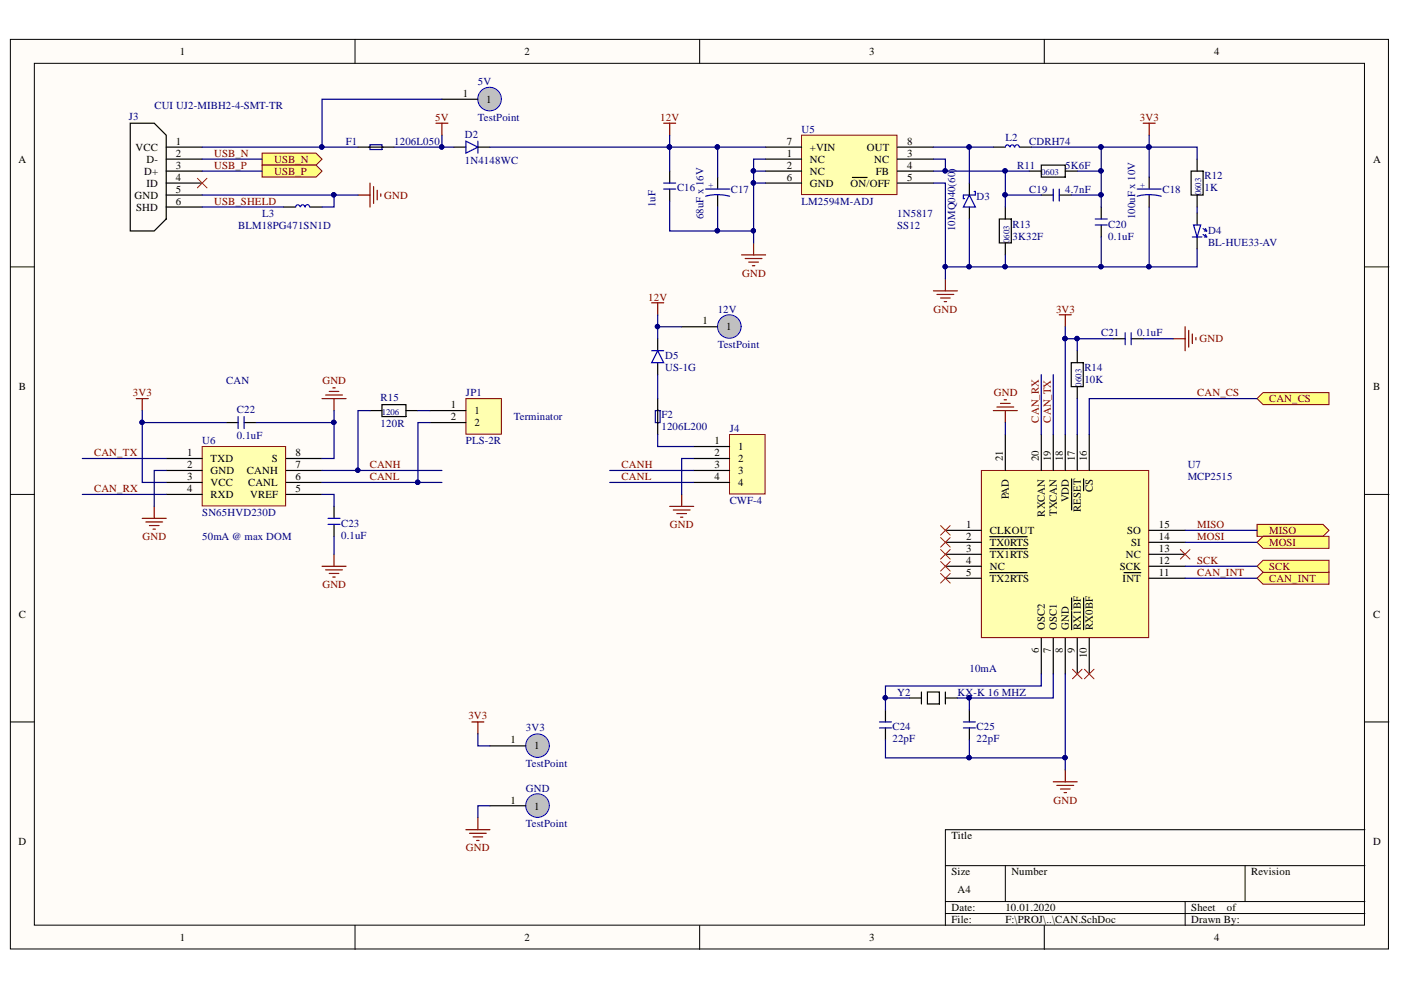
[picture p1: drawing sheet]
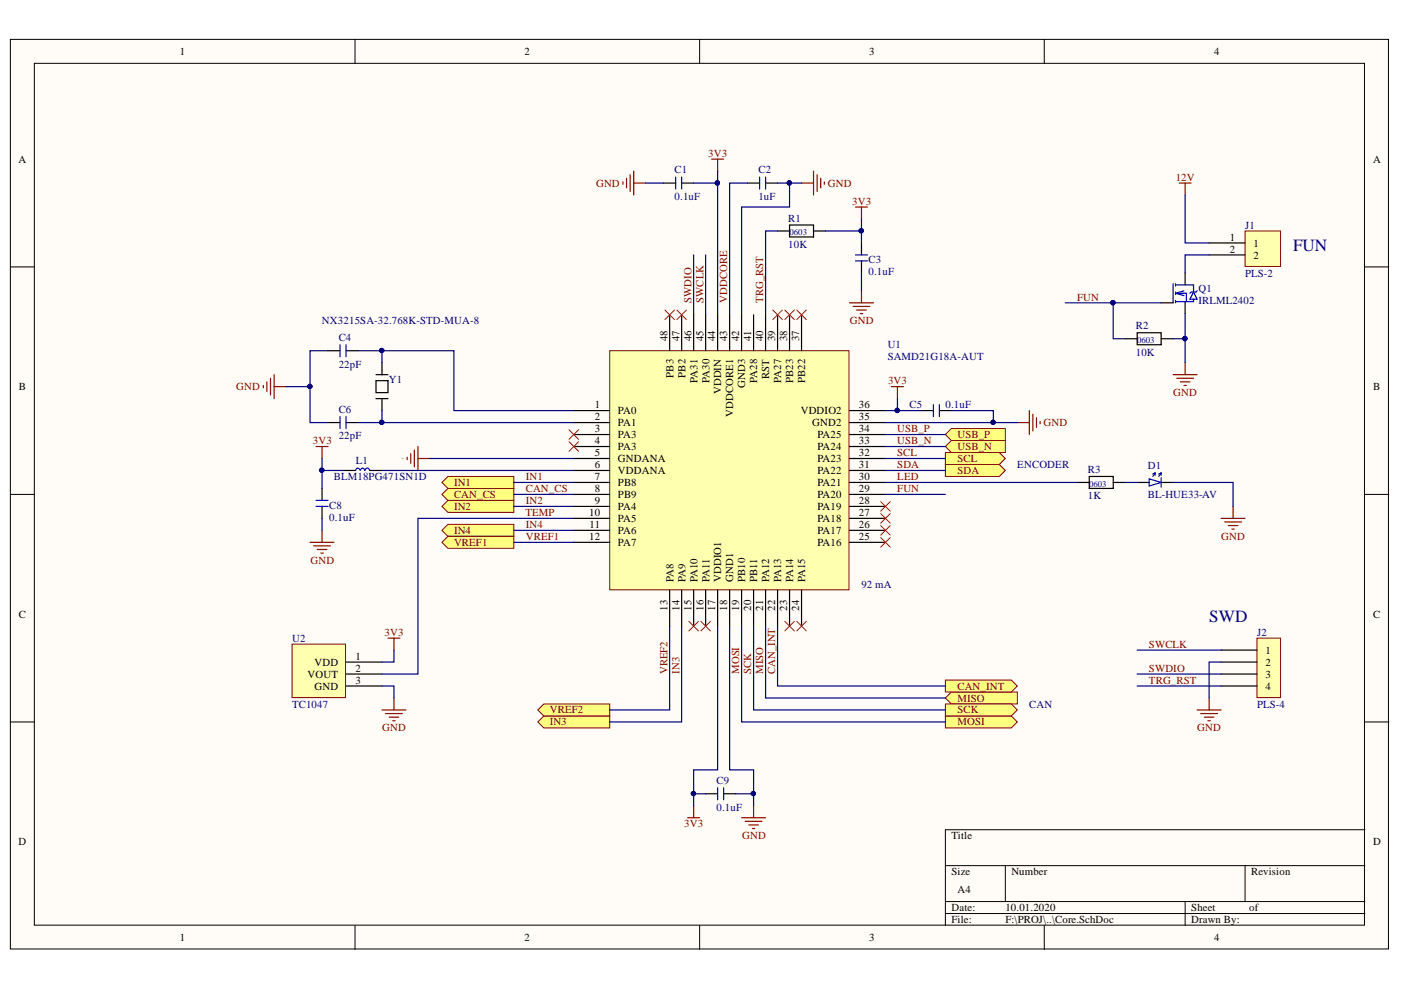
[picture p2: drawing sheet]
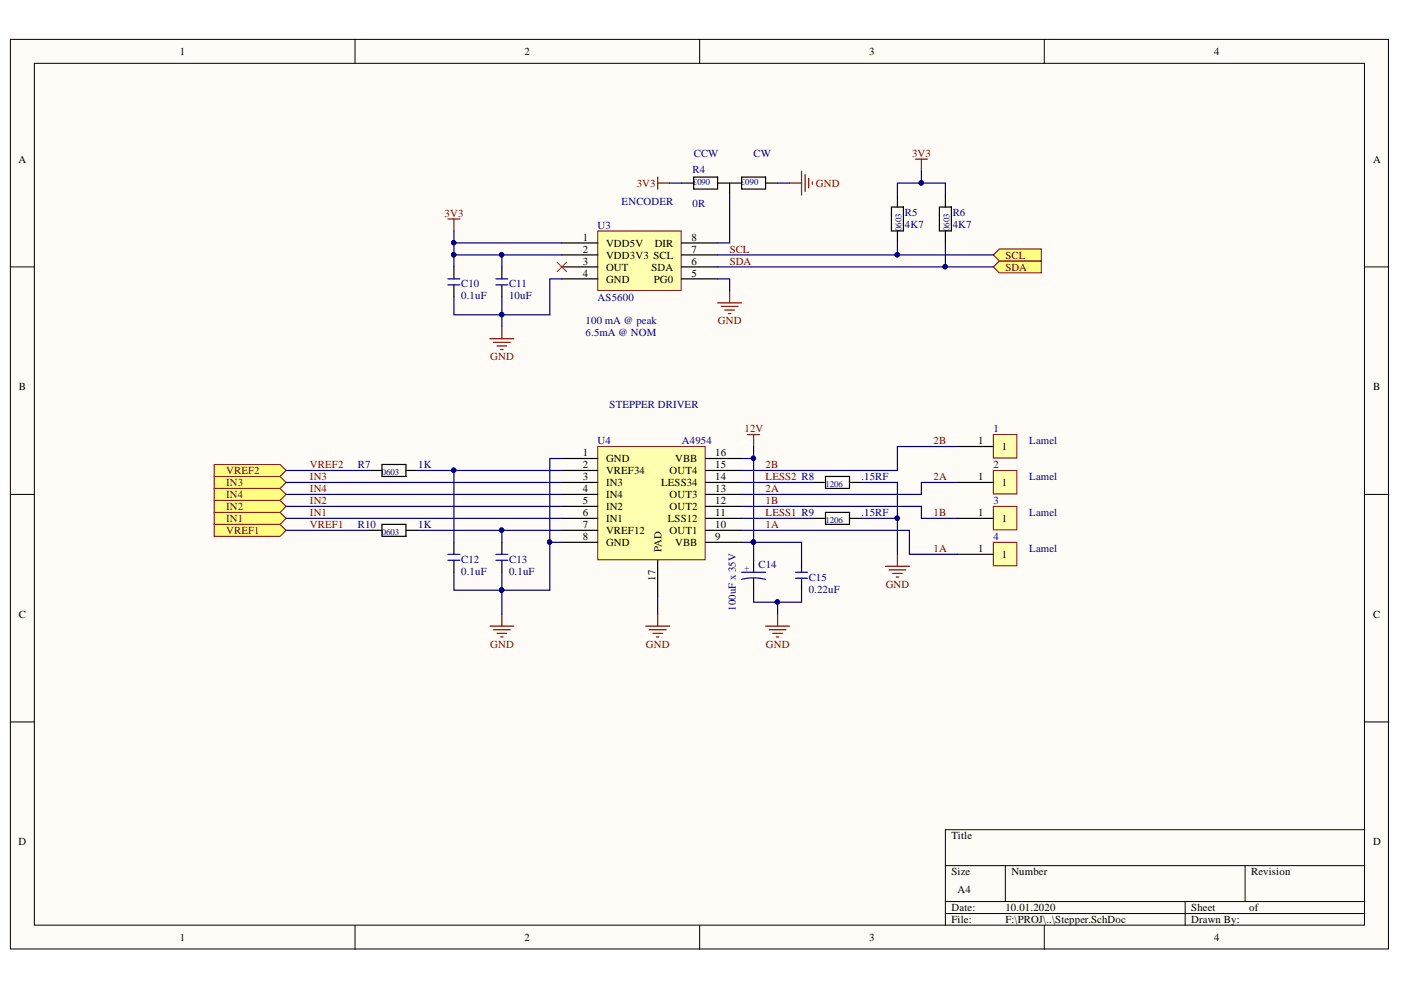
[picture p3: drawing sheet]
# Altium project niryoStepperController.PrjPcb
3 sheets, 72 parts. Net scope: flat (ports and power ports of the same name join across sheets).
Board file: stepperPCB.PcbDoc
Sheets:
  Core.SchDoc
  Stepper.SchDoc
  CAN.SchDoc

## Sheet Core.SchDoc
size A4

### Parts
C1  0.1uF  [CHIP_C_0603]
C2  1uF  [CHIP_C_0603]
C3  0.1uF  [CHIP_C_0603]
C4  22pF  [CHIP_C_0603]
C5  0.1uF  [CHIP_C_0603]
C6  22pF  [CHIP_C_0603]
C8  0.1uF  [CHIP_C_0603]
C9  0.1uF  [CHIP_C_0603]
D1  BL-HUE33-AV  [CHIP_D_0603]
J1  PLS-2  [PLS-2]
J2  PLS-4  [PLS-4]
L1  BLM18PG471SN1D  [CHIP_R_0603]
Q1  IRLML2402  [SOT23]
R1  10K  [CHIP_R_0603]
R2  10K  [CHIP_R_0603]
R3  1K  [CHIP_R_0603]
U1  SAMD21G18A-AUT  [LQFP48]
U2  TC1047  [SOT23]
Y1  NX3215SA-32.768K-STD-MUA-8  [NX3215SA]

### Ports
CAN_CS (out), CAN_INT (out), IN1 (out), IN2 (out), IN3 (out), IN4 (out), MISO (in), MOSI (out), SCK (out), SCL (out), SDA (out), USB_N (in), USB_P (in), VREF1 (out), VREF2 (out)

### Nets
3V3: C1.2 C3.2 C5.1 C8.2 C9.1 L1.1 R1.2 U1.17(VDDIO1) U1.36(VDDIO2) U1.44(VDDIN) U2.1(VDD)
12V: J1.1
GND: C1.1 C2.2 C3.1 C4.1 C5.2 C6.1 C8.1 C9.2 D1.2(C) J2.2 Q1.2(S) R2.2 U1.5(GNDANA) U1.18(GND1) U1.35(GND2) U1.42(GND3) U2.3(GND)
CAN_CS: U1.8(PB9) ; port CAN_CS
CAN_INT: U1.22(PA13) ; port CAN_INT
FUN: Q1.1(G) R2.1 U1.29(PA20)
IN1: U1.7(PB8) ; port IN1
IN2: U1.9(PA4) ; port IN2
IN3: U1.14(PA9) ; port IN3
IN4: U1.11(PA6) ; port IN4
LED: R3.1 U1.30(PA21)
MISO: U1.21(PA12) ; port MISO
MOSI: U1.19(PB10) ; port MOSI
SCK: U1.20(PB11) ; port SCK
SCL: U1.32(PA23) ; port SCL
SDA: U1.31(PA22) ; port SDA
SWCLK: J2.1 U1.45(PA30)
SWDIO: J2.3 U1.46(PA31)
TEMP: U1.10(PA5) U2.2(VOUT)
TRG_RST: J2.4 R1.1 U1.40(RST)
USB_N: U1.33(PA24) ; port USB_N
USB_P: U1.34(PA25) ; port USB_P
VDDCORE: C2.1 U1.43(VDDCORE1)
VREF1: U1.12(PA7) ; port VREF1
VREF2: U1.13(PA8) ; port VREF2
NetC4_2: C4.2 U1.1(PA0) Y1.2
NetC6_2: C6.2 U1.2(PA1) Y1.1
NetD1_1: D1.1(A) R3.2
NetJ1_2: J1.2 Q1.3(D)
NetL1_2: L1.2 U1.6(VDDANA)

Not connected (* = marked no-connect by the designer): U1 3(PA3)* 4(PA3)* 15(PA10)* 16(PA11)* 23(PA14)* 24(PA15)* 25(PA16)* 26(PA17)* 27(PA18)* 28(PA19)* 37(PB22)* 38(PB23)* 39(PA27)* 41(PA28) 47(PB2)* 48(PB3)*

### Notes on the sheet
- FUN
- (near R3) ENCODER
- R3 can be 2K
- (near U1) 92 mA
- (near J2) SWD
- CAN

## Sheet Stepper.SchDoc
size A4

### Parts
1  Lamel  [LAMEL]
2  Lamel  [LAMEL]
3  Lamel  [LAMEL]
4  Lamel  [LAMEL]
C10  0.1uF  [CHIP_C_0603]
C11  10uF  [CHIP_C_0603]
C12  0.1uF  [CHIP_C_0603]
C13  0.1uF  [CHIP_C_0603]
C14  100uF x 35V  [ALUM_CAP_D]
C15  0.22uF  [CHIP_C_0603]
R4  0R  [0R 0603 selector]
R5  4K7  [CHIP_R_0603]
R6  4K7  [CHIP_R_0603]
R7  0R  [CHIP_R_0603]
R8  .15RF  [CHIP_R_1206]
R9  .15RF  [CHIP_R_1206]
R10  0R  [CHIP_R_0603]
U3  AS5600  [SOIC8]
U4  A4954  [TSSOP-16P]

### Ports
IN1 (in), IN2 (in), IN3 (in), IN4 (in), SCL (in), SDA (in), VREF1 (in), VREF2 (in)

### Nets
3V3: C10.2 C11.2 R4.1 R5.2 R6.2 U3.1(VDD5V) U3.2(VDD3V3)
12V: C14.2 C15.2 U4.9(VBB) U4.16(VBB)
GND: C10.1 C11.1 C12.1 C13.1 C14.1 C15.1 R4.3 R8.2 R9.2 U3.4(GND) U3.5(PG0) U4.1(GND) U4.8(GND) U4.17(PAD)
1A: 4.1 U4.10(OUT1)
1B: 3.1 U4.12(OUT2)
2A: 2.1 U4.13(OUT3)
2B: 1.1 U4.15(OUT4)
IN1: U4.6(IN1) ; port IN1
IN2: U4.5(IN2) ; port IN2
IN3: U4.3(IN3) ; port IN3
IN4: U4.4(IN4) ; port IN4
LESS1: R9.1 U4.11(LSS12)
LESS2: R8.1 U4.14(LESS34)
SCL: R5.1 U3.7(SCL) ; port SCL
SDA: R6.1 U3.6(SDA) ; port SDA
VREF1: R10.1 ; port VREF1
VREF2: R7.1 ; port VREF2
NetC12_2: C12.2 R7.2 U4.2(VREF34)
NetC13_2: C13.2 R10.2 U4.7(VREF12)
NetR4_2: R4.2 U3.8(DIR)

Not connected (* = marked no-connect by the designer): U3 3(OUT)*

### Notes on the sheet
- (near R4) CCW
- (near R4) CW
- ENCODER
- (near U3) 100 mA @ peak
- 6.5mA @ NOM
- STEPPER DRIVER
- (near C12) Niryo don't use passive filter
- (near C12) Don't mount C12 and C13

## Sheet CAN.SchDoc
size A4

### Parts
3V3  TestPoint  [TestPoint]
5V  TestPoint  [TestPoint]
12V  TestPoint  [TestPoint]
C16  1uF  [CHIP_C_0805]
C17  68uF x 16V  [TANTAL - C]
C18  100uF x 10V  [Tantal - B]
C19  4.7nF  [CHIP_C_0603]
C20  0.1uF  [CHIP_C_0603]
C21  0.1uF  [CHIP_C_0603]
C22  0.1uF  [CHIP_C_0603]
C23  0.1uF  [CHIP_C_0603]
C24  22pF  [CHIP_C_0603]
C25  22pF  [CHIP_C_0603]
D2  1N4148WC  [SOD323]
D3  10MQ040(60)  [DO214-AC]
D4  BL-HUE33-AV  [CHIP_D_0603]
D5  US-1G  [DO214-AC]
F1  1206L050  [1206Lxxx]
F2  1206L200  [1206Lxxx]
GND  TestPoint  [TestPoint]
J3  CUI UJ2-MIBH2-4-SMT-TR  [MicroUSB-mc-258]
J4  CWF-4  [CWF-4R]
JP1  PLS-2R  [PLS-2R]
L2  CDRH74NP-101MC  [CDRH74]
L3  BLM18PG471SN1D  [CHIP_R_0603]
R11  5K6F  [CHIP_R_0603]
R12  1K  [CHIP_R_0603]
R13  3K32F  [CHIP_R_0603]
R14  10K  [CHIP_R_0603]
R15  120R  [CHIP_R_1206]
U5  LM2594M-ADJ  [SOIC8]
U6  SN65HVD230D  [SOIC8]
U7  MCP2515  [QFN20]
Y2  KX-K 16 MHZ  [CHIP_CRYSTAL_5032]

### Ports
CAN_CS (in), CAN_INT (in), MISO (out), MOSI (in), SCK (in), USB_N (out), USB_P (out)

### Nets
3V3: 3V3.1 C18.1 C19.1 C20.2 C21.2 C22.2 L2.2 R11.2 R12.2 R14.2 U6.3(VCC) U7.18(VDD)
5V: D2.2 F1.2
12V: 12V.1 C16.2 C17.1 D2.1 D5.2 U5.7(+VIN)
GND: C16.1 C17.2 C18.2 C20.1 C21.1 C22.1 C23.1 C24.1 C25.1 D3.1 D4.2(C) GND.1 J3.5(GND) J4.2 L3.2 R13.1 U5.1(NC) U5.2(NC) U5.5(~{ON}/OFF) U5.6(GND) U6.2(GND) U6.8(S) U7.8(GND) U7.21(PAD)
CAN_CS: U7.16(~{CS}) ; port CAN_CS
CAN_INT: U7.11(~{INT}) ; port CAN_INT
CAN_RX: U6.4(RXD) U7.20(RXCAN)
CAN_TX: U6.1(TXD) U7.19(TXCAN)
CANH: J4.3 R15.1 U6.7(CANH)
CANL: J4.4 JP1.2 U6.6(CANL)
MISO: U7.15(SO) ; port MISO
MOSI: U7.14(SI) ; port MOSI
SCK: U7.12(SCK) ; port SCK
USB_N: J3.2(D-) ; port USB_N
USB_P: J3.3(D+) ; port USB_P
USB_SHELD: J3.6(SHD) L3.1
Net5V_1: 5V.1 F1.1 J3.1(VCC)
NetC19_2: C19.2 R11.1 R13.2 U5.3(NC) U5.4(FB)
NetC23_2: C23.2 U6.5(VREF)
NetC24_2: C24.2 U7.6(OSC2) Y2.1
NetC25_2: C25.2 U7.7(OSC1) Y2.2
NetD3_2: D3.2 L2.1 U5.8(OUT)
NetD4_1: D4.1(A) R12.1
NetD5_1: D5.1 F2.2
NetF2_1: F2.1 J4.1
NetJP1_1: JP1.1 R15.2
NetR14_1: R14.1 U7.17(~{RESET})

Not connected (* = marked no-connect by the designer): J3 4(ID)*; U7 1(CLKOUT)* 2(~{TX0RTS})* 3(~{TX1RTS})* 4(NC)* 5(~{TX2RTS})* 9(~{RX1BF})* 10(~{RX0BF})* 13(NC)*

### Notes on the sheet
- R12 can be 2K
- 1N5817
- SS12
- (near C22) CAN
- Terminator
- 50mA @ max DOM
- 10mA

## Nets that join several sheets
3V3: Core (11 pins), Stepper (7 pins), CAN (12 pins)
12V: Core (J1.1), Stepper (C14.2 C15.2 U4.9 U4.16), CAN (6 pins)
GND: Core (17 pins), Stepper (14 pins), CAN (24 pins)
CAN_CS: Core (U1.8), CAN (U7.16)
CAN_INT: Core (U1.22), CAN (U7.11)
IN1: Core (U1.7), Stepper (U4.6)
IN2: Core (U1.9), Stepper (U4.5)
IN3: Core (U1.14), Stepper (U4.3)
IN4: Core (U1.11), Stepper (U4.4)
MISO: Core (U1.21), CAN (U7.15)
MOSI: Core (U1.19), CAN (U7.14)
SCK: Core (U1.20), CAN (U7.12)
SCL: Core (U1.32), Stepper (R5.1 U3.7)
SDA: Core (U1.31), Stepper (R6.1 U3.6)
USB_N: Core (U1.33), CAN (J3.2)
USB_P: Core (U1.34), CAN (J3.3)
VREF1: Core (U1.12), Stepper (R10.1)
VREF2: Core (U1.13), Stepper (R7.1)
